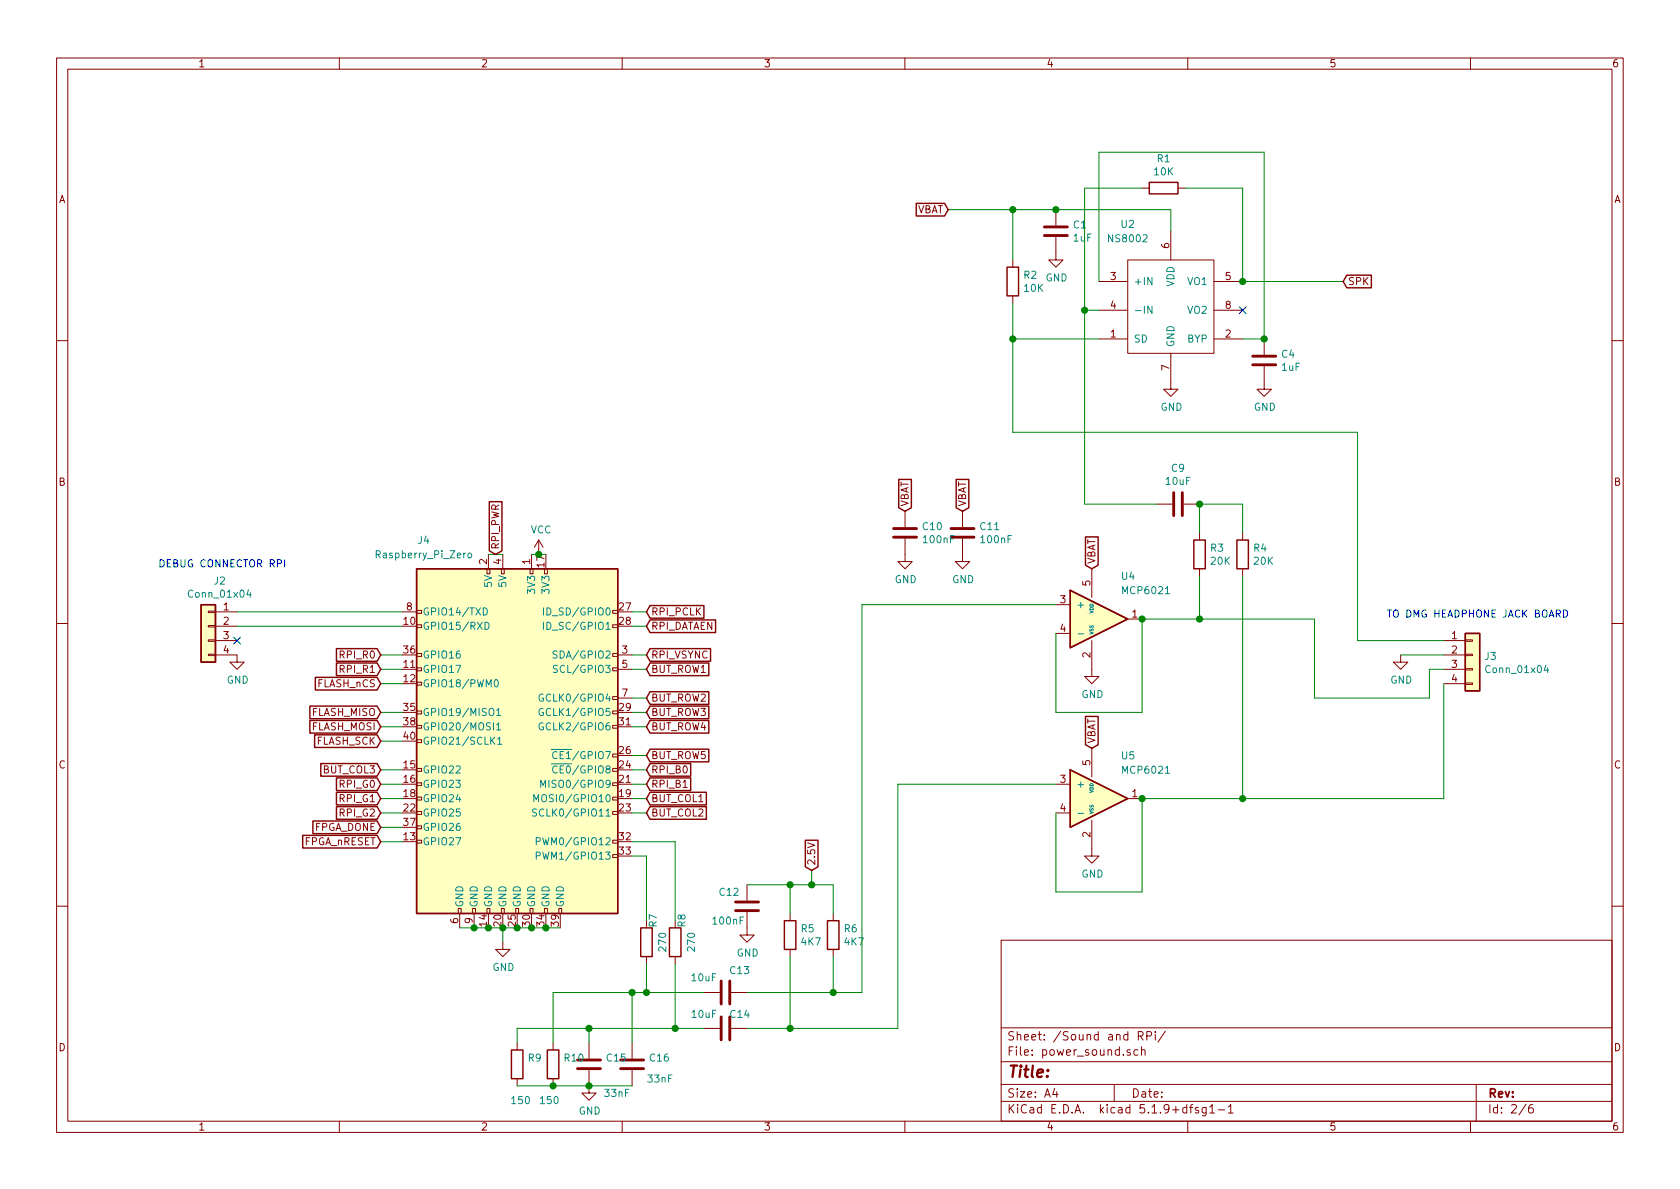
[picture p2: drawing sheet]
EESchema Schematic File Version 4
LIBS:dmgplus-cache
EELAYER 26 0
EELAYER END
$Descr A4 11693 8268
encoding utf-8
Sheet 2 6
Title ""
Date ""
Rev ""
Comp ""
Comment1 ""
Comment2 ""
Comment3 ""
Comment4 ""
$EndDescr
$Comp
L Connector:Raspberry_Pi_2_3 J4
U 1 1
P 3600 5150
F 0 "J4" H 2950 6550 50  0000 C CNN
F 1 "Raspberry_Pi_Zero" H 2950 6450 50  0000 C CNN
F 2 "raspi_zero:Raspberry Pi Zero" H 3600 5150 50  0001 C CNN
F 3 "https://www.raspberrypi.org/documentation/hardware/raspberrypi/schematics/rpi_SCH_3bplus_1p0_reduced.pdf" H 3600 5150 50  0001 C CNN
	1    3600 5150
	1    0    0    -1  
$EndComp
Wire Wire Line
	3700 3850 3750 3850
Wire Wire Line
	3500 3850 3400 3850
Wire Wire Line
	2800 5650 2650 5650
Wire Wire Line
	2800 5550 2650 5550
Wire Wire Line
	2800 5450 2650 5450
Wire Wire Line
	2800 4650 2650 4650
Wire Wire Line
	2800 4550 2650 4550
Wire Wire Line
	4400 5450 4500 5450
Wire Wire Line
	4400 5350 4500 5350
Wire Wire Line
	3200 6450 3300 6450
Connection ~ 3300 6450
Wire Wire Line
	3300 6450 3400 6450
Connection ~ 3400 6450
Wire Wire Line
	3400 6450 3500 6450
Connection ~ 3500 6450
Wire Wire Line
	3500 6450 3600 6450
Connection ~ 3600 6450
Wire Wire Line
	3600 6450 3700 6450
Connection ~ 3700 6450
Wire Wire Line
	3700 6450 3800 6450
Connection ~ 3800 6450
Wire Wire Line
	3800 6450 3900 6450
Wire Wire Line
	3500 6450 3500 6550
$Comp
L power:GND #PWR027
U 1 1
P 3500 6550
F 0 "#PWR027" H 3500 6300 50  0001 C CNN
F 1 "GND" H 3505 6377 50  0000 C CNN
F 2 "" H 3500 6550 50  0001 C CNN
F 3 "" H 3500 6550 50  0001 C CNN
	1    3500 6550
	1    0    0    -1  
$EndComp
Wire Wire Line
	4400 4250 4500 4250
Wire Wire Line
	4400 4350 4500 4350
Wire Wire Line
	4400 4550 4500 4550
$Comp
L mcp6021:MCP6021 U5
U 1 1
P 7600 5550
F 0 "U5" H 7800 5850 50  0000 L CNN
F 1 "MCP6021" H 7800 5750 50  0000 L CNN
F 2 "Package_TO_SOT_SMD:SOT-23-5" H 7600 5550 50  0001 C CNN
F 3 "" H 7600 5550 50  0001 C CNN
	1    7600 5550
	1    0    0    -1  
$EndComp
$Comp
L power:GND #PWR025
U 1 1
P 7600 5900
F 0 "#PWR025" H 7600 5650 50  0001 C CNN
F 1 "GND" H 7605 5727 50  0000 C CNN
F 2 "" H 7600 5900 50  0001 C CNN
F 3 "" H 7600 5900 50  0001 C CNN
	1    7600 5900
	1    0    0    -1  
$EndComp
$Comp
L ns8002:NS8002 U2
U 1 1
P 8150 2150
F 0 "U2" H 7850 2750 50  0000 C CNN
F 1 "NS8002" H 7850 2650 50  0000 C CNN
F 2 "Package_SO:SO-8_5.3x6.2mm_P1.27mm" H 8150 2150 50  0001 C CNN
F 3 "" H 8150 2150 50  0001 C CNN
	1    8150 2150
	1    0    0    -1  
$EndComp
$Comp
L Device:R R1
U 1 1
P 8100 1300
F 0 "R1" V 7893 1300 50  0000 C CNN
F 1 "10K" V 7984 1300 50  0000 C CNN
F 2 "Resistor_SMD:R_0603_1608Metric" V 8030 1300 50  0001 C CNN
F 3 "~" H 8100 1300 50  0001 C CNN
	1    8100 1300
	0    1    1    0   
$EndComp
Wire Wire Line
	8650 1950 8650 1300
Wire Wire Line
	8650 1300 8250 1300
Wire Wire Line
	7950 1300 7550 1300
Wire Wire Line
	7550 1300 7550 2150
Wire Wire Line
	7550 2150 7650 2150
Wire Wire Line
	8650 2350 8800 2350
Wire Wire Line
	8800 2350 8800 1050
Wire Wire Line
	8800 1050 7650 1050
Wire Wire Line
	7650 1050 7650 1950
$Comp
L Device:C C4
U 1 1
P 8800 2500
F 0 "C4" H 8915 2546 50  0000 L CNN
F 1 "1uF" H 8915 2455 50  0000 L CNN
F 2 "Capacitor_SMD:C_0603_1608Metric" H 8838 2350 50  0001 C CNN
F 3 "~" H 8800 2500 50  0001 C CNN
	1    8800 2500
	1    0    0    -1  
$EndComp
Connection ~ 8800 2350
$Comp
L power:GND #PWR012
U 1 1
P 8800 2650
F 0 "#PWR012" H 8800 2400 50  0001 C CNN
F 1 "GND" H 8805 2477 50  0000 C CNN
F 2 "" H 8800 2650 50  0001 C CNN
F 3 "" H 8800 2650 50  0001 C CNN
	1    8800 2650
	1    0    0    -1  
$EndComp
$Comp
L power:GND #PWR011
U 1 1
P 8150 2650
F 0 "#PWR011" H 8150 2400 50  0001 C CNN
F 1 "GND" H 8155 2477 50  0000 C CNN
F 2 "" H 8150 2650 50  0001 C CNN
F 3 "" H 8150 2650 50  0001 C CNN
	1    8150 2650
	1    0    0    -1  
$EndComp
$Comp
L Connector_Generic:Conn_01x04 J3
U 1 1
P 10250 4550
F 0 "J3" H 10330 4542 50  0000 L CNN
F 1 "Conn_01x04" H 10330 4451 50  0000 L CNN
F 2 "Connector_PinHeader_2.54mm:PinHeader_1x04_P2.54mm_Vertical" H 10250 4550 50  0001 C CNN
F 3 "~" H 10250 4550 50  0001 C CNN
	1    10250 4550
	1    0    0    -1  
$EndComp
$Comp
L power:GND #PWR023
U 1 1
P 9750 4550
F 0 "#PWR023" H 9750 4300 50  0001 C CNN
F 1 "GND" H 9755 4377 50  0000 C CNN
F 2 "" H 9750 4550 50  0001 C CNN
F 3 "" H 9750 4550 50  0001 C CNN
	1    9750 4550
	1    0    0    -1  
$EndComp
Wire Wire Line
	10050 4550 9750 4550
Wire Wire Line
	8150 1450 7350 1450
$Comp
L Device:C C1
U 1 1
P 7350 1600
F 0 "C1" H 7465 1646 50  0000 L CNN
F 1 "1uF" H 7465 1555 50  0000 L CNN
F 2 "Capacitor_SMD:C_0603_1608Metric" H 7388 1450 50  0001 C CNN
F 3 "~" H 7350 1600 50  0001 C CNN
	1    7350 1600
	1    0    0    -1  
$EndComp
Connection ~ 7350 1450
Wire Wire Line
	7350 1450 7050 1450
$Comp
L power:GND #PWR05
U 1 1
P 7350 1750
F 0 "#PWR05" H 7350 1500 50  0001 C CNN
F 1 "GND" H 7355 1577 50  0000 C CNN
F 2 "" H 7350 1750 50  0001 C CNN
F 3 "" H 7350 1750 50  0001 C CNN
	1    7350 1750
	1    0    0    -1  
$EndComp
$Comp
L Device:R R2
U 1 1
P 7050 1950
F 0 "R2" H 7120 1996 50  0000 L CNN
F 1 "10K" H 7120 1905 50  0000 L CNN
F 2 "Resistor_SMD:R_0603_1608Metric" V 6980 1950 50  0001 C CNN
F 3 "~" H 7050 1950 50  0001 C CNN
	1    7050 1950
	1    0    0    -1  
$EndComp
Wire Wire Line
	7650 2350 7050 2350
Wire Wire Line
	7050 2350 7050 2100
Wire Wire Line
	7050 1800 7050 1450
Connection ~ 7050 1450
Wire Wire Line
	7050 1450 6600 1450
Wire Wire Line
	7050 3000 7050 2350
Connection ~ 7050 2350
Wire Wire Line
	8650 1950 9350 1950
Connection ~ 8650 1950
$Comp
L Device:R R8
U 1 1
P 4700 6550
F 0 "R8" V 4650 6400 50  0000 C CNN
F 1 "270" V 4584 6550 50  0000 C CNN
F 2 "Resistor_SMD:R_0603_1608Metric" V 4630 6550 50  0001 C CNN
F 3 "~" H 4700 6550 50  0001 C CNN
	1    4700 6550
	-1   0    0    1   
$EndComp
$Comp
L Device:R R7
U 1 1
P 4500 6550
F 0 "R7" V 4450 6400 50  0000 C CNN
F 1 "270" V 4384 6550 50  0000 C CNN
F 2 "Resistor_SMD:R_0603_1608Metric" V 4430 6550 50  0001 C CNN
F 3 "~" H 4500 6550 50  0001 C CNN
	1    4500 6550
	-1   0    0    1   
$EndComp
$Comp
L Device:R R9
U 1 1
P 3600 7400
F 0 "R9" H 3670 7446 50  0000 L CNN
F 1 "150" H 3550 7150 50  0000 L CNN
F 2 "Resistor_SMD:R_0603_1608Metric" V 3530 7400 50  0001 C CNN
F 3 "~" H 3600 7400 50  0001 C CNN
	1    3600 7400
	1    0    0    -1  
$EndComp
$Comp
L Device:R R10
U 1 1
P 3850 7400
F 0 "R10" H 3920 7446 50  0000 L CNN
F 1 "150" H 3750 7150 50  0000 L CNN
F 2 "Resistor_SMD:R_0603_1608Metric" V 3780 7400 50  0001 C CNN
F 3 "~" H 3850 7400 50  0001 C CNN
	1    3850 7400
	1    0    0    -1  
$EndComp
$Comp
L Device:C C15
U 1 1
P 4100 7400
F 0 "C15" H 4215 7446 50  0000 L CNN
F 1 "33nF" H 4200 7200 50  0000 L CNN
F 2 "Capacitor_SMD:C_0603_1608Metric" H 4138 7250 50  0001 C CNN
F 3 "~" H 4100 7400 50  0001 C CNN
	1    4100 7400
	1    0    0    -1  
$EndComp
$Comp
L Device:C C16
U 1 1
P 4400 7400
F 0 "C16" H 4515 7446 50  0000 L CNN
F 1 "33nF" H 4500 7300 50  0000 L CNN
F 2 "Capacitor_SMD:C_0603_1608Metric" H 4438 7250 50  0001 C CNN
F 3 "~" H 4400 7400 50  0001 C CNN
	1    4400 7400
	1    0    0    -1  
$EndComp
Wire Wire Line
	3600 7550 3850 7550
Connection ~ 3850 7550
Wire Wire Line
	3850 7550 4100 7550
Connection ~ 4100 7550
Wire Wire Line
	4100 7550 4400 7550
$Comp
L power:GND #PWR028
U 1 1
P 4100 7550
F 0 "#PWR028" H 4100 7300 50  0001 C CNN
F 1 "GND" H 4105 7377 50  0000 C CNN
F 2 "" H 4100 7550 50  0001 C CNN
F 3 "" H 4100 7550 50  0001 C CNN
	1    4100 7550
	1    0    0    -1  
$EndComp
$Comp
L Device:C C13
U 1 1
P 5050 6900
F 0 "C13" V 5200 6800 50  0000 C CNN
F 1 "10uF" V 5150 7050 50  0000 C CNN
F 2 "Capacitor_SMD:C_0805_2012Metric" H 5088 6750 50  0001 C CNN
F 3 "~" H 5050 6900 50  0001 C CNN
	1    5050 6900
	0    -1   -1   0   
$EndComp
$Comp
L Device:C C14
U 1 1
P 5050 7150
F 0 "C14" V 4950 7250 50  0000 C CNN
F 1 "10uF" V 4950 7000 50  0000 C CNN
F 2 "Capacitor_SMD:C_0805_2012Metric" H 5088 7000 50  0001 C CNN
F 3 "~" H 5050 7150 50  0001 C CNN
	1    5050 7150
	0    1    1    0   
$EndComp
Wire Wire Line
	4400 7250 4400 6900
Wire Wire Line
	4400 6900 3850 6900
Wire Wire Line
	4100 7250 4100 7150
Wire Wire Line
	3850 7250 3850 6900
Wire Wire Line
	3600 7250 3600 7150
Wire Wire Line
	3600 7150 4100 7150
$Comp
L Device:R R5
U 1 1
P 5500 6500
F 0 "R5" H 5570 6546 50  0000 L CNN
F 1 "4K7" H 5570 6455 50  0000 L CNN
F 2 "Resistor_SMD:R_0603_1608Metric" V 5430 6500 50  0001 C CNN
F 3 "~" H 5500 6500 50  0001 C CNN
	1    5500 6500
	1    0    0    -1  
$EndComp
$Comp
L Device:R R6
U 1 1
P 5800 6500
F 0 "R6" H 5870 6546 50  0000 L CNN
F 1 "4K7" H 5870 6455 50  0000 L CNN
F 2 "Resistor_SMD:R_0603_1608Metric" V 5730 6500 50  0001 C CNN
F 3 "~" H 5800 6500 50  0001 C CNN
	1    5800 6500
	1    0    0    -1  
$EndComp
Wire Wire Line
	5200 6900 5800 6900
Wire Wire Line
	5200 7150 5500 7150
Wire Wire Line
	5500 6650 5500 7150
Connection ~ 5500 7150
Wire Wire Line
	5500 7150 6250 7150
Wire Wire Line
	5800 6650 5800 6900
Connection ~ 5800 6900
Wire Wire Line
	5800 6900 6000 6900
Wire Wire Line
	5800 6350 5800 6150
Wire Wire Line
	5500 6150 5500 6350
Wire Wire Line
	5500 6150 5650 6150
Wire Wire Line
	5650 6050 5650 6150
Connection ~ 5650 6150
Wire Wire Line
	5650 6150 5800 6150
$Comp
L Device:C C12
U 1 1
P 5200 6300
F 0 "C12" H 5000 6400 50  0000 L CNN
F 1 "100nF" H 4950 6200 50  0000 L CNN
F 2 "Capacitor_SMD:C_0603_1608Metric" H 5238 6150 50  0001 C CNN
F 3 "~" H 5200 6300 50  0001 C CNN
	1    5200 6300
	1    0    0    -1  
$EndComp
$Comp
L power:GND #PWR026
U 1 1
P 5200 6450
F 0 "#PWR026" H 5200 6200 50  0001 C CNN
F 1 "GND" H 5205 6277 50  0000 C CNN
F 2 "" H 5200 6450 50  0001 C CNN
F 3 "" H 5200 6450 50  0001 C CNN
	1    5200 6450
	1    0    0    -1  
$EndComp
Wire Wire Line
	5200 6150 5500 6150
Connection ~ 5500 6150
Wire Wire Line
	7950 6200 7350 6200
Wire Wire Line
	7350 6200 7350 5650
Wire Wire Line
	6250 5450 7350 5450
Wire Wire Line
	6250 5450 6250 7150
$Comp
L power:GND #PWR024
U 1 1
P 7600 4650
F 0 "#PWR024" H 7600 4400 50  0001 C CNN
F 1 "GND" H 7605 4477 50  0000 C CNN
F 2 "" H 7600 4650 50  0001 C CNN
F 3 "" H 7600 4650 50  0001 C CNN
	1    7600 4650
	1    0    0    -1  
$EndComp
Wire Wire Line
	7950 4950 7350 4950
Wire Wire Line
	7350 4950 7350 4400
Wire Wire Line
	6000 4200 6000 6900
Wire Wire Line
	6000 4200 7350 4200
Wire Wire Line
	7950 5550 8650 5550
Wire Wire Line
	10050 5550 10050 4750
Connection ~ 7950 5550
Wire Wire Line
	10050 4650 9950 4650
Wire Wire Line
	9950 4650 9950 4850
Wire Wire Line
	9950 4850 9150 4850
Wire Wire Line
	9150 4850 9150 4300
Wire Wire Line
	9150 4300 8350 4300
Wire Wire Line
	9450 4450 9450 3000
Wire Wire Line
	9450 3000 7050 3000
Wire Wire Line
	9450 4450 10050 4450
Connection ~ 7950 4300
$Comp
L mcp6021:MCP6021 U4
U 1 1
P 7600 4300
F 0 "U4" H 7800 4600 50  0000 L CNN
F 1 "MCP6021" H 7800 4500 50  0000 L CNN
F 2 "Package_TO_SOT_SMD:SOT-23-5" H 7600 4300 50  0001 C CNN
F 3 "" H 7600 4300 50  0001 C CNN
	1    7600 4300
	1    0    0    -1  
$EndComp
Wire Wire Line
	7950 4300 7950 4950
Wire Wire Line
	7950 5550 7950 6200
$Comp
L Device:R R3
U 1 1
P 8350 3850
F 0 "R3" H 8420 3896 50  0000 L CNN
F 1 "20K" H 8420 3805 50  0000 L CNN
F 2 "Resistor_SMD:R_0603_1608Metric" V 8280 3850 50  0001 C CNN
F 3 "~" H 8350 3850 50  0001 C CNN
	1    8350 3850
	1    0    0    -1  
$EndComp
$Comp
L Device:R R4
U 1 1
P 8650 3850
F 0 "R4" H 8720 3896 50  0000 L CNN
F 1 "20K" H 8720 3805 50  0000 L CNN
F 2 "Resistor_SMD:R_0603_1608Metric" V 8580 3850 50  0001 C CNN
F 3 "~" H 8650 3850 50  0001 C CNN
	1    8650 3850
	1    0    0    -1  
$EndComp
Wire Wire Line
	8350 4000 8350 4300
Connection ~ 8350 4300
Wire Wire Line
	8350 4300 7950 4300
Wire Wire Line
	8650 4000 8650 5550
Connection ~ 8650 5550
Wire Wire Line
	8650 5550 10050 5550
Wire Wire Line
	8650 3700 8650 3500
Wire Wire Line
	8650 3500 8350 3500
Wire Wire Line
	8350 3500 8350 3700
$Comp
L Device:C C9
U 1 1
P 8200 3500
F 0 "C9" V 7948 3500 50  0000 C CNN
F 1 "10uF" V 8039 3500 50  0000 C CNN
F 2 "Capacitor_SMD:C_0805_2012Metric" H 8238 3350 50  0001 C CNN
F 3 "~" H 8200 3500 50  0001 C CNN
	1    8200 3500
	0    1    1    0   
$EndComp
Connection ~ 8350 3500
Wire Wire Line
	7550 2150 7550 3500
Wire Wire Line
	7550 3500 8050 3500
Connection ~ 7550 2150
Text GLabel 5650 6050 1    50   Input ~ 0
2.5V
Text GLabel 7600 3950 1    50   Input ~ 0
VBAT
Text GLabel 7600 5200 1    50   Input ~ 0
VBAT
Text GLabel 6600 1450 0    50   Input ~ 0
VBAT
Text GLabel 9350 1950 2    50   Input ~ 0
SPK
Text GLabel 2650 4550 0    50   Input ~ 0
RPI_R0
Text GLabel 2650 4650 0    50   Input ~ 0
RPI_R1
Text GLabel 2650 5450 0    50   Input ~ 0
RPI_G0
Text GLabel 2650 5550 0    50   Input ~ 0
RPI_G1
Text GLabel 2650 5650 0    50   Input ~ 0
RPI_G2
Text GLabel 4500 5350 2    50   Input ~ 0
RPI_B0
Text GLabel 4500 5450 2    50   Input ~ 0
RPI_B1
Text GLabel 4500 4250 2    50   Input ~ 0
RPI_PCLK
Text GLabel 4500 4350 2    50   Input ~ 0
RPI_DATAEN
Text GLabel 4500 4550 2    50   Input ~ 0
RPI_VSYNC
Text Notes 9650 4300 0    50   ~ 0
TO DMG HEADPHONE JACK BOARD
NoConn ~ 8650 2150
Wire Wire Line
	4400 6900 4500 6900
Connection ~ 4400 6900
Wire Wire Line
	4100 7150 4700 7150
Connection ~ 4100 7150
Wire Wire Line
	4400 5950 4500 5950
Wire Wire Line
	4500 5950 4500 6400
Wire Wire Line
	4700 6400 4700 5850
Wire Wire Line
	4700 5850 4400 5850
Wire Wire Line
	4500 6700 4500 6900
Connection ~ 4500 6900
Wire Wire Line
	4500 6900 4900 6900
Wire Wire Line
	4700 6700 4700 7150
Connection ~ 4700 7150
Wire Wire Line
	4700 7150 4900 7150
Text GLabel 2650 4950 0    50   Input ~ 0
FLASH_MISO
Text GLabel 2650 5050 0    50   Input ~ 0
FLASH_MOSI
Text GLabel 2650 5150 0    50   Input ~ 0
FLASH_SCK
Text GLabel 2650 4750 0    50   Input ~ 0
FLASH_nCS
Wire Wire Line
	2650 4750 2800 4750
Wire Wire Line
	2800 4950 2650 4950
Wire Wire Line
	2650 5050 2800 5050
Wire Wire Line
	2800 5150 2650 5150
$Comp
L Connector_Generic:Conn_01x04 J2
U 1 1
P 1450 4350
F 0 "J2" H 1370 4667 50  0000 C CNN
F 1 "Conn_01x04" H 1370 4576 50  0000 C CNN
F 2 "Connector_PinHeader_2.54mm:PinHeader_1x04_P2.54mm_Vertical" H 1450 4350 50  0001 C CNN
F 3 "~" H 1450 4350 50  0001 C CNN
	1    1450 4350
	-1   0    0    -1  
$EndComp
$Comp
L power:GND #PWR022
U 1 1
P 1650 4550
F 0 "#PWR022" H 1650 4300 50  0001 C CNN
F 1 "GND" H 1655 4377 50  0000 C CNN
F 2 "" H 1650 4550 50  0001 C CNN
F 3 "" H 1650 4550 50  0001 C CNN
	1    1650 4550
	1    0    0    -1  
$EndComp
Wire Wire Line
	2800 4250 1650 4250
Wire Wire Line
	1650 4350 2800 4350
NoConn ~ 1650 4450
Text GLabel 2650 5750 0    50   Input ~ 0
FPGA_DONE
Text GLabel 2650 5850 0    50   Input ~ 0
FPGA_nRESET
Wire Wire Line
	2650 5750 2800 5750
Wire Wire Line
	2800 5850 2650 5850
Text Notes 1100 3950 0    50   ~ 0
DEBUG CONNECTOR RPI
$Comp
L Device:C C10
U 1 1
P 6300 3700
F 0 "C10" H 6415 3746 50  0000 L CNN
F 1 "100nF" H 6415 3655 50  0000 L CNN
F 2 "Capacitor_SMD:C_0603_1608Metric" H 6338 3550 50  0001 C CNN
F 3 "~" H 6300 3700 50  0001 C CNN
	1    6300 3700
	1    0    0    -1  
$EndComp
$Comp
L Device:C C11
U 1 1
P 6700 3700
F 0 "C11" H 6815 3746 50  0000 L CNN
F 1 "100nF" H 6815 3655 50  0000 L CNN
F 2 "Capacitor_SMD:C_0603_1608Metric" H 6738 3550 50  0001 C CNN
F 3 "~" H 6700 3700 50  0001 C CNN
	1    6700 3700
	1    0    0    -1  
$EndComp
Text GLabel 6300 3550 1    50   Input ~ 0
VBAT
Text GLabel 6700 3550 1    50   Input ~ 0
VBAT
$Comp
L power:GND #PWR020
U 1 1
P 6300 3850
F 0 "#PWR020" H 6300 3600 50  0001 C CNN
F 1 "GND" H 6305 3677 50  0000 C CNN
F 2 "" H 6300 3850 50  0001 C CNN
F 3 "" H 6300 3850 50  0001 C CNN
	1    6300 3850
	1    0    0    -1  
$EndComp
$Comp
L power:GND #PWR021
U 1 1
P 6700 3850
F 0 "#PWR021" H 6700 3600 50  0001 C CNN
F 1 "GND" H 6705 3677 50  0000 C CNN
F 2 "" H 6700 3850 50  0001 C CNN
F 3 "" H 6700 3850 50  0001 C CNN
	1    6700 3850
	1    0    0    -1  
$EndComp
Text GLabel 4500 4650 2    50   Input ~ 0
BUT_ROW1
Text GLabel 4500 4850 2    50   Input ~ 0
BUT_ROW2
Text GLabel 4500 4950 2    50   Input ~ 0
BUT_ROW3
Text GLabel 4500 5050 2    50   Input ~ 0
BUT_ROW4
Text GLabel 4500 5250 2    50   Input ~ 0
BUT_ROW5
Text GLabel 4500 5550 2    50   Input ~ 0
BUT_COL1
Text GLabel 4500 5650 2    50   Input ~ 0
BUT_COL2
Text GLabel 2650 5350 0    50   Input ~ 0
BUT_COL3
Wire Wire Line
	4400 4650 4500 4650
Wire Wire Line
	4500 4850 4400 4850
Wire Wire Line
	4400 4950 4500 4950
Wire Wire Line
	4500 5050 4400 5050
Wire Wire Line
	4400 5250 4500 5250
Wire Wire Line
	4500 5550 4400 5550
Wire Wire Line
	4400 5650 4500 5650
Wire Wire Line
	2650 5350 2800 5350
Wire Wire Line
	8150 1450 8150 1600
Text GLabel 3450 3850 1    50   Input ~ 0
RPI_PWR
$Comp
L power:VCC #PWR0101
U 1 1
P 3750 3850
F 0 "#PWR0101" H 3750 3700 50  0001 C CNN
F 1 "VCC" H 3767 4023 50  0000 C CNN
F 2 "" H 3750 3850 50  0001 C CNN
F 3 "" H 3750 3850 50  0001 C CNN
	1    3750 3850
	1    0    0    -1  
$EndComp
Connection ~ 3750 3850
Wire Wire Line
	3750 3850 3800 3850
$EndSCHEMATC
